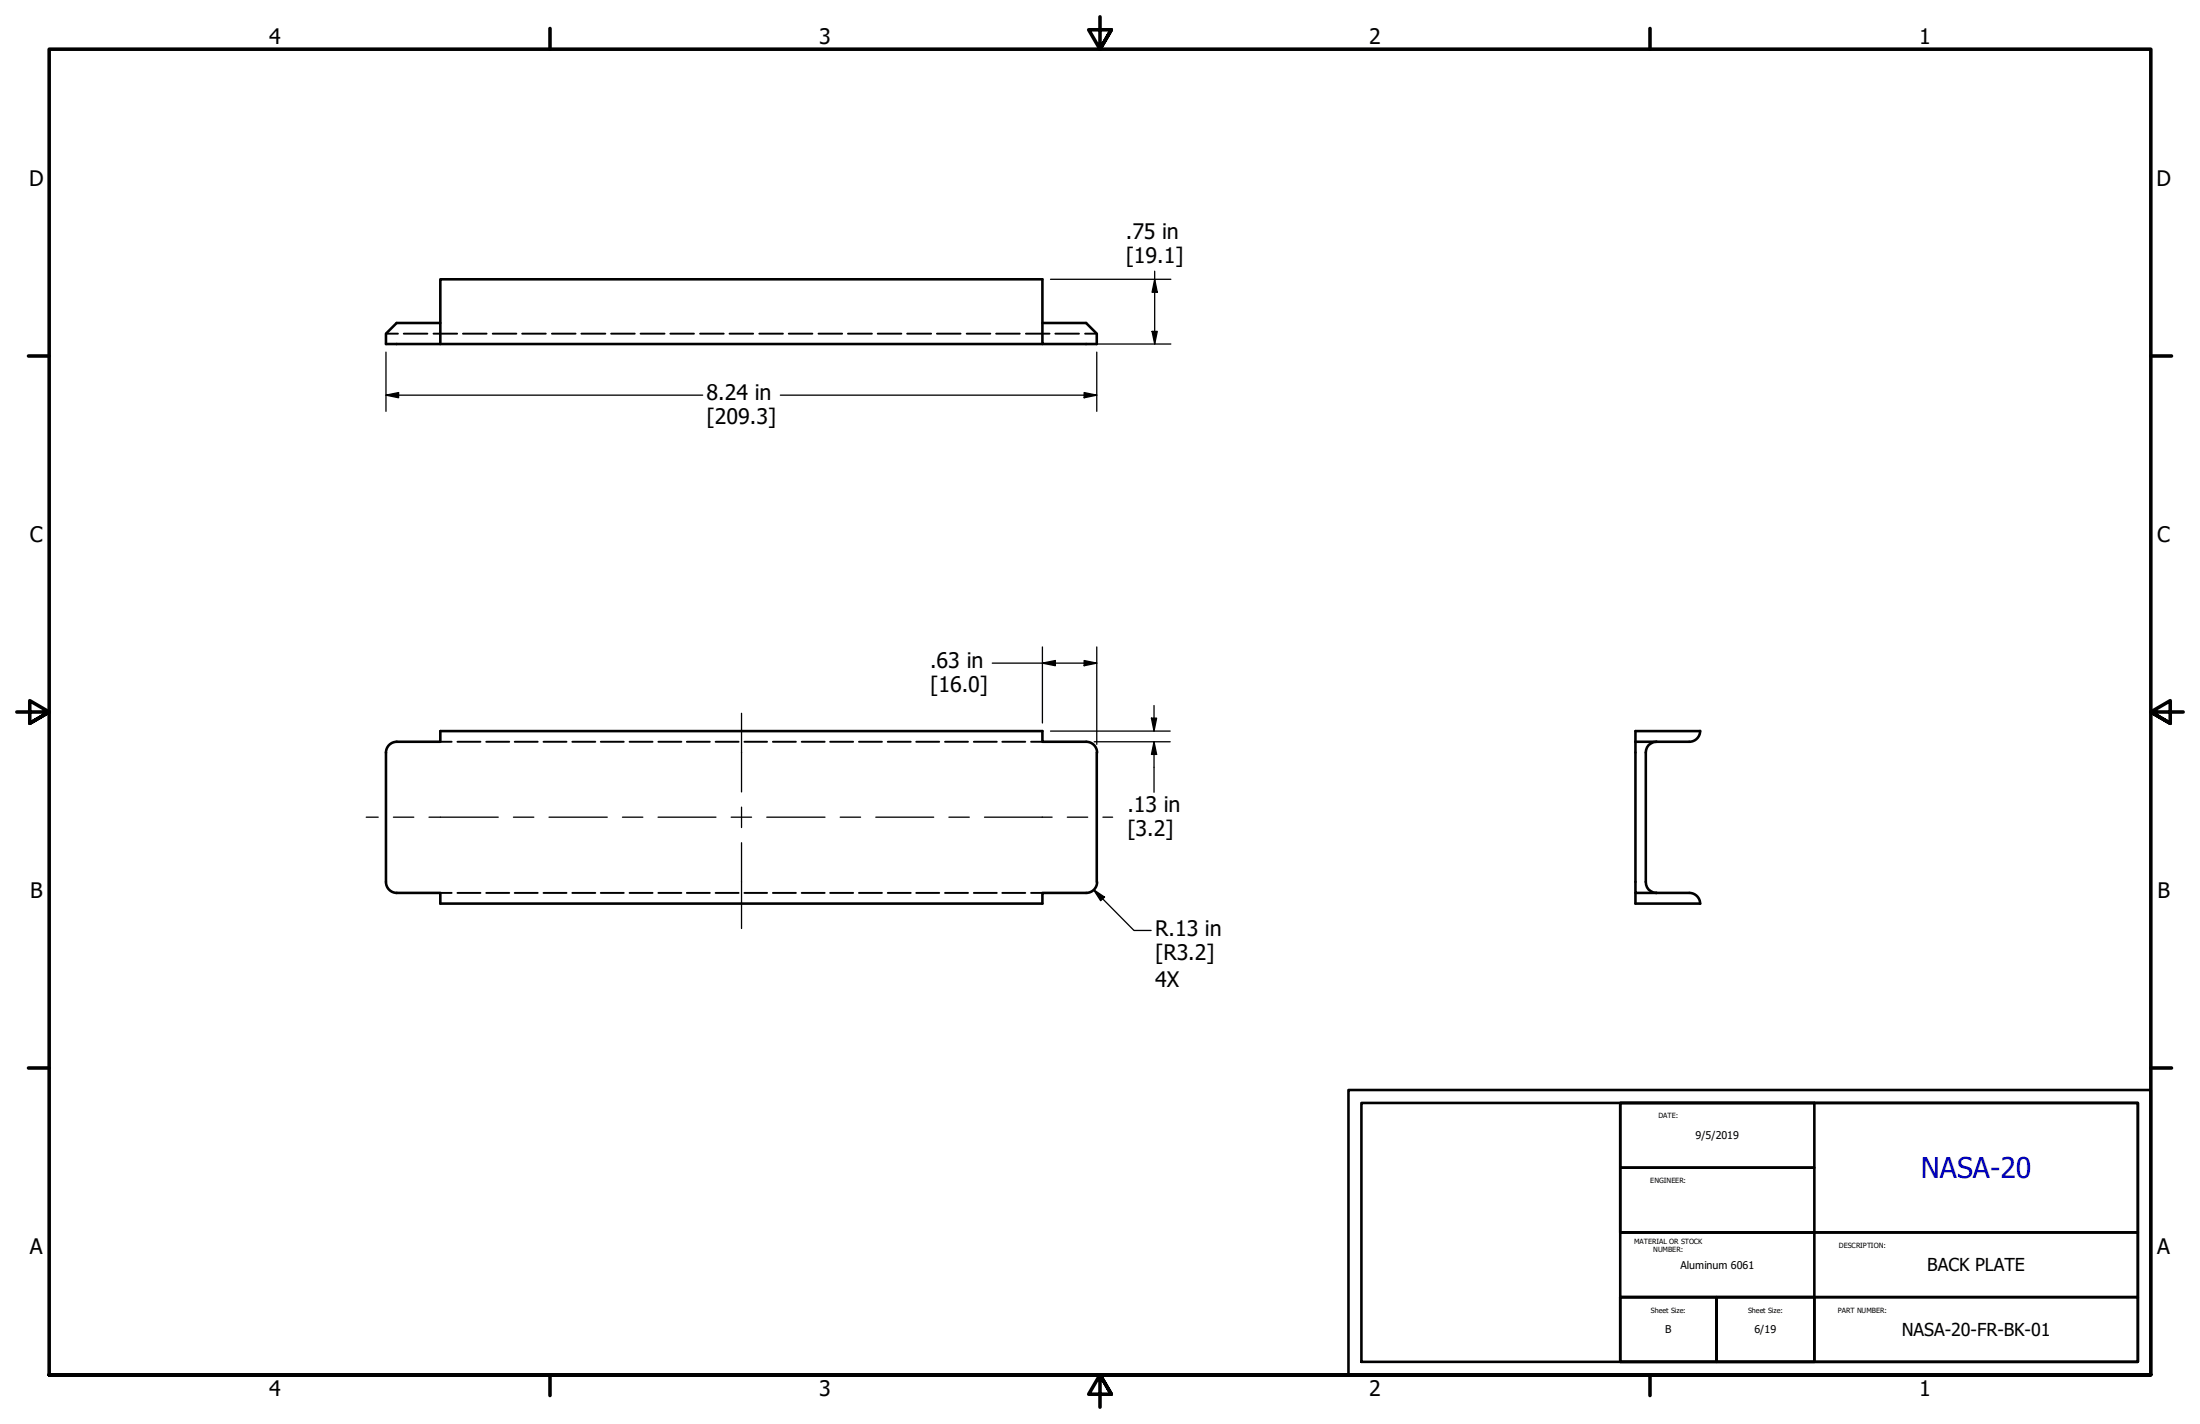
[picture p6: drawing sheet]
<svg xmlns="http://www.w3.org/2000/svg" width="432mm" height="279mm" viewBox="0 0 432 279" stroke-linecap="round" stroke-linejoin="round" font-family="sans-serif">
<!-- layer: Hidden (ANSI) -->
<g fill="none" stroke="#000" stroke-width=".38">
<path d="M75.8 65.5h2.3M79.2 65.5h4.7M85.1 65.5h4.6M90.9 65.5h4.6M96.7 65.5h4.6M102.5 65.5h4.6M108.3 65.5h4.7M114.1 65.5h4.7M120 65.5h4.6M125.7 65.5h4.7M131.6 65.5h4.6M137.4 65.5h4.6"/>
<path d="M143.2 65.5h4.6M149 65.5h4.7M154.8 65.5h4.6M160.7 65.5h4.6M166.4 65.5h4.7M172.3 65.5h4.6M178.1 65.5h4.7M183.9 65.5h4.6M189.7 65.5h4.7M195.5 65.5h4.7M201.4 65.5h4.6M207.1 65.5h4.7"/>
<path d="M213 65.5h2.3M86.4 145.5h2.2M89.8 145.5h4.5M95.4 145.5h4.5M101 145.5h4.5M106.7 145.5h4.5M112.3 145.5h4.5M117.9 145.5h4.5M123.6 145.5h4.5M129.2 145.5h4.5M134.8 145.5h4.5M140.5 145.5h4.5"/>
<path d="M146.1 145.5h4.5M151.7 145.5h4.5M157.4 145.5h4.5M162.9 145.5h4.5M168.6 145.5h4.5M174.2 145.5h4.6M179.8 145.5h4.5M185.5 145.5h4.5M191.1 145.5h4.5M196.7 145.5h4.5M202.4 145.5h2.2M86.4 175.2h2.2"/>
<path d="M89.8 175.2h4.5M95.4 175.2h4.5M101 175.2h4.5M106.7 175.2h4.5M112.3 175.2h4.5M117.9 175.2h4.5M123.6 175.2h4.5M129.2 175.2h4.5M134.8 175.2h4.5M140.5 175.2h4.5M146.1 175.2h4.5M151.7 175.2h4.5"/>
<path d="M157.4 175.2h4.5M162.9 175.2h4.5M168.6 175.2h4.5M174.2 175.2h4.6M179.8 175.2h4.5M185.5 175.2h4.5M191.1 175.2h4.5M196.7 175.2h4.5M202.4 175.2h2.2"/>
</g>
<!-- layer: Visible (ANSI) -->
<path d="M86.4 63.4h-8.5l-2.1 2.1v2h128.8M204.6 63.4h8.6l2.1 2.1v2h-10.7v-12.7h-118.2v12.7M213.2 145.5h-8.6v-2.1h-118.2v2.1h-8.5a2.13 2.13 0 0 0-2.1 2.2v25.3M213.2 145.5a2.13 2.13 0 0 1 2.1 2.2M215.3 147.6v25.4M321 145.5h10.6a2.13 2.13 0 0 0 2.1-2.1h-12.7v31.8h4.1M325.1 145.5a2.06 2.06 0 0 0-2.1 2.1v25.4a2.06 2.06 0 0 0 2.1 2.2M75.8 173.1a2.13 2.13 0 0 0 2.1 2.1h8.5v2.1h118.2v-2.1h8.6M215.3 173.1a2.13 2.13 0 0 1-2.1 2.1M321 175.2v2.1h12.7M325.1 175.2h6.5a2.13 2.13 0 0 1 2.1 2.1" fill="none" stroke="#000" stroke-width=".51"/>
<!-- layer: Border (ANSI) -->
<g fill="none" stroke="#000" stroke-width=".7">
<path d="M107.9 5.6v4.1M215.9 3.3v6.4l-2.2-3.9h4.4l-2.2 3.9 2.2-3.9M323.8 5.6v4.1M5.6 69.8h4.1M422.1 69.8h4.1M3.3 139.7h6.4l-3.9-2.2v4.4l3.9-2.2-3.9 2.2M428.5 139.7h-6.4l3.9-2.2v4.4l-3.9-2.2 3.9 2.2M5.6 209.5h4.1M422.1 209.5h4.1M9.7 269.7v-260h412.4v260h-412.4h412.4M107.9 269.7v4.1M218.1 273.6l-2.2-3.9 2.2 3.9h-4.4l2.2-3.9v6.4"/>
<path d="M323.8 269.7v4.1"/>
</g>
<!-- layer: Title (ANSI) -->
<path d="M264.7 213.9h157.4v55.8h-157.4zM267.2 216.4h152.4v50.8h-152.4zM318 216.4h38.1v12.7h-38.1zM318 216.4h101.6v25.4h-101.6zM318 229.1h38.1v12.7h-38.1zM318 254.5v12.7h18.9v-12.7h19.2v12.7h-19.2v-12.7zM318 241.8h101.6v12.7h-101.6zM318 254.5h101.6v12.7h-101.6zM336.9 254.5v12.7M356.1 241.8v25.4" fill="none" stroke="#000" stroke-width=".51"/>
<!-- layer: Dimension (ANSI) -->
<g fill="none" stroke="#000" stroke-width=".25">
<path d="M206.2 54.8h23.6M226.6 54.8l.5 2.5h-1zM226.6 53.2v14.3M75.8 77.5l2.4-.5v1zM75.8 77.5h62.1M75.8 69.1v11.6M153.2 77.5h62.1M206.2 67.5h23.6M212.8 77l2.5 .5-2.5 .5zM215.3 69.1v11.6M226.1 65h1l-.5 2.5zM194.8 130.1h20.5"/>
<path d="M204.6 130.1l2.5-.5v1zM204.6 126.9v15M212.8 129.6l2.5 .5-2.5 .5zM215.3 126.9v19.1M226.5 138.4v5M206.2 143.4h23.5M214.8 145.5h14.9M226 140.9h1l-.5 2.5zM226.5 145.5l.5 2.5h-1zM226.5 145.5v9.9M214.6 174.6l2.2 1.4-.8 .7zM214.6 174.6l8 8h3.3"/>
</g>
<g fill="#000">
<path d="M226.6 54.8l.5 2.5h-1z" fill-rule="evenodd"/>
<path d="M75.8 77.5l2.4-.5v1z" fill-rule="evenodd"/>
<path d="M212.8 77l2.5 .5-2.5 .5z" fill-rule="evenodd"/>
<path d="M226.1 65h1l-.5 2.5z" fill-rule="evenodd"/>
<path d="M204.6 130.1l2.5-.5v1z" fill-rule="evenodd"/>
<path d="M212.8 129.6l2.5 .5-2.5 .5z" fill-rule="evenodd"/>
<path d="M226 140.9h1l-.5 2.5z" fill-rule="evenodd"/>
<path d="M226.5 145.5l.5 2.5h-1z" fill-rule="evenodd"/>
<path d="M214.6 174.6l2.2 1.4-.8 .7z" fill-rule="evenodd"/>
</g>
<!-- layer: Centerline (ANSI) -->
<g fill="none" stroke="#000" stroke-width=".25">
<path d="M145.5 140v15.4M145.5 158.4v4M71.9 160.3h2.3M77.2 160.3h4M84.2 160.3h13.6M100.8 160.3h4M107.8 160.3h11.4M122.2 160.3h4M129.2 160.3h11.3M143.5 160.3h4M145.5 165.4v16.8M150.5 160.3h11.4"/>
<path d="M164.9 160.3h4M171.9 160.3h11.4M186.2 160.3h4M193.2 160.3h13.3M209.5 160.3h4M216.5 160.3h1.9"/>
</g>
<text font-size="5.6" fill="#00f" x="377" y="231.1">NASA-20</text>
<g font-size="4.2">
<text x="52.8" y="8.6">4</text>
<text x="160.8" y="8.6">3</text>
<text x="268.7" y="8.6">2</text>
<text x="376.7" y="8.6">1</text>
<text x="5.7" y="36.4">D</text>
<text x="423.3" y="36.4">D</text>
<text x="221" y="46.9">.75 in</text>
<text x="221" y="51.6">[19.1]</text>
<text x="138.7" y="78.5">8.24 in</text>
<text x="138.7" y="83.2">[209.3]</text>
<text x="5.8" y="106.3">C</text>
<text x="423.4" y="106.3">C</text>
<text x="182.6" y="131.1">.63 in</text>
<text x="182.6" y="135.8">[16.0]</text>
<text x="221.3" y="159.4">.13 in</text>
<text x="221.3" y="164.1">[3.2]</text>
<text x="5.9" y="176.1">B</text>
<text x="423.5" y="176.1">B</text>
<text x="226.8" y="183.6">R.13 in</text>
<text x="226.8" y="188.3">[R3.2]</text>
<text x="226.8" y="193.6">4X</text>
<text x="5.8" y="246">A</text>
<text x="423.4" y="246">A</text>
<text x="52.8" y="273.8">4</text>
<text x="160.8" y="273.8">3</text>
<text x="268.7" y="273.8">2</text>
<text x="376.7" y="273.8">1</text>
</g>
<g font-size="3.5">
<text x="378.3" y="249.4">BACK PLATE</text>
<text x="373.3" y="262.1">NASA-20-FR-BK-01</text>
</g>
<g font-size="2.1">
<text x="332.8" y="223.4">9/5/2019</text>
<text x="329.8" y="248.9">Aluminum 6061</text>
<text x="326.8" y="261.6">B</text>
<text x="344.4" y="261.5">6/19</text>
</g>
<g font-size="1.4">
<text x="325.5" y="219.5">DATE:</text>
<text x="323.9" y="232.2">ENGINEER:</text>
<text x="320.7" y="244">MATERIAL OR STOCK</text>
<text x="324.5" y="245.7">NUMBER:</text>
<text x="360.9" y="244.9">DESCRIPTION:</text>
<text x="324" y="257.6">Sheet Size:</text>
<text x="343.1" y="257.6">Sheet Size:</text>
<text x="360.7" y="257.6">PART NUMBER:</text>
</g>
</svg>
